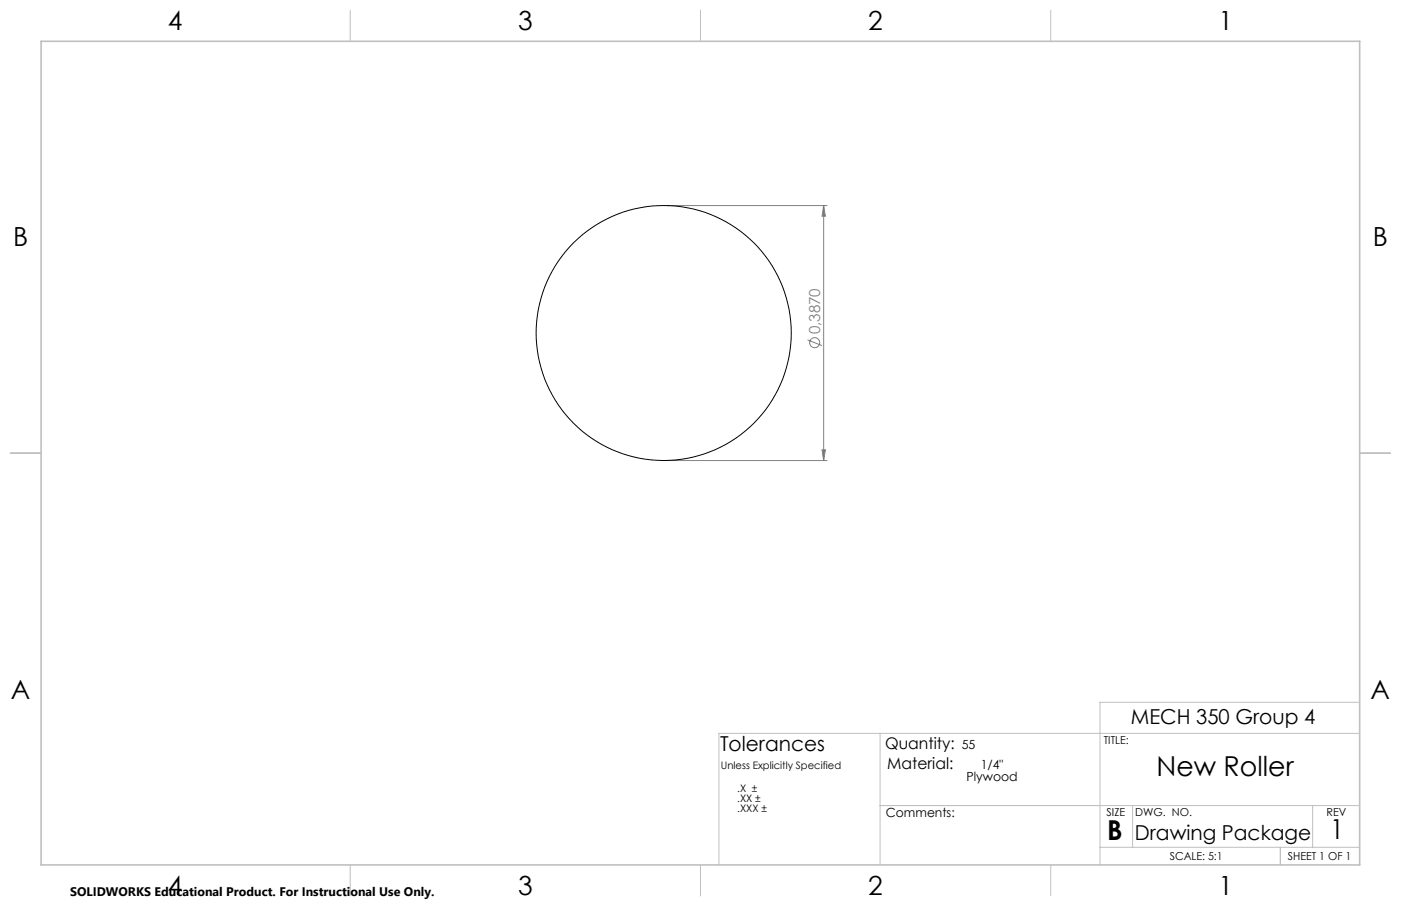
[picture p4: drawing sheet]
<svg xmlns="http://www.w3.org/2000/svg" width="432mm" height="279mm" viewBox="0 0 432 279" stroke-linecap="round" stroke-linejoin="round" font-family="sans-serif">
<g fill="none" stroke="#808080" stroke-width=".31">
<path d="M205.6 63.4h49.3M253.9 63.4l.5 3.3h-1zM253.9 63.4v78.6M248.9 104.8l4.4 1.8M253.4 138.7h1l-.5 3.3zM205.6 142h49.3"/>
<circle cx="251.1" cy="105.7" r="1.55"/>
</g>
<g fill="none" stroke="#c0c0c0" stroke-width=".31">
<path d="M108 3.2v9.5M215.9 3.2v9.5M323.8 3.2v9.5M3.1 139.7h9.6M419.1 139.7h9.5M419.1 216.6h-80.1v50.1M271.3 226.2v40.5M419.1 226.2h-197.5v40.5M271.3 248.4h147.8M349.1 248.4v12.9M404.6 248.4v12.9M108 266.7v9.6"/>
<path d="M215.9 266.7v9.6M323.8 266.7v9.6M339 261.3h80.1M394.6 261.3v5.4"/>
</g>
<path d="M12.7 12.7h406.4v254h-406.4z" fill="none" stroke="#c0c0c0" stroke-width=".5"/>
<path d="M253.9 63.4l.5 3.3h-1zM253.4 138.7h1l-.5 3.3z" fill="#808080"/>
<circle cx="204.5" cy="102.7" r="39.3" fill="none" stroke="#000" stroke-width=".31"/>
<g font-size="8.5">
<text x="356.5" y="239.3">New Roller</text>
<text x="341.3" y="259">B</text>
<text x="410" y="258.9">1</text>
</g>
<g font-size="8.1">
<text x="51.7" y="9.3">4</text>
<text x="159.7" y="9.3">3</text>
<text x="267.6" y="9.3">2</text>
<text x="375.6" y="9.3">1</text>
<text x="4" y="76">B</text>
<text x="423.1" y="76">B</text>
<text x="3.3" y="215.7">A</text>
<text x="422.4" y="215.7">A</text>
<text x="51.7" y="276">4</text>
<text x="159.7" y="276">3</text>
<text x="267.6" y="276">2</text>
<text x="375.6" y="276">1</text>
</g>
<g font-size="6.3">
<text x="348.5" y="223.4">MECH 350 Group 4</text>
<text x="221.9" y="231.8">Tolerances</text>
<text x="349.8" y="259">Drawing Package</text>
</g>
<g font-size="4.9">
<text x="272.8" y="230.9">Quantity:</text>
<text x="273.5" y="237">Material:</text>
</g>
<text font-size="4.7" fill="#808080" x="252.8" y="103.1" transform="rotate(-90 252.8 103.1)">0,3870</text>
<g font-size="3.9">
<text x="296.4" y="230.9">55</text>
<text x="302.3" y="237">1/4&quot;</text>
<text x="297.9" y="240.9">Plywood</text>
<text x="273" y="251.9">Comments:</text>
</g>
<text font-size="3.8" x="21.6" y="276.3">SOLIDWORKS Educational Product. For Instructional Use Only.</text>
<g font-size="3.4">
<text x="340.2" y="229.5">TITLE:</text>
<text x="341.1" y="251.6">SIZE</text>
<text x="349.9" y="251.6">DWG. NO.</text>
<text x="408.9" y="251.7">REV</text>
<text x="360.5" y="265.2">SCALE: 5:1</text>
<text x="396.9" y="265.2">SHEET 1 OF 1</text>
</g>
<g font-size="3.2">
<text x="222.2" y="237">Unless Explicitly Specified</text>
<text x="227.2" y="244.1">.X ±</text>
<text x="227.2" y="247.3">.XX ±</text>
<text x="227.2" y="250.4">.XXX ±</text>
</g>
</svg>
